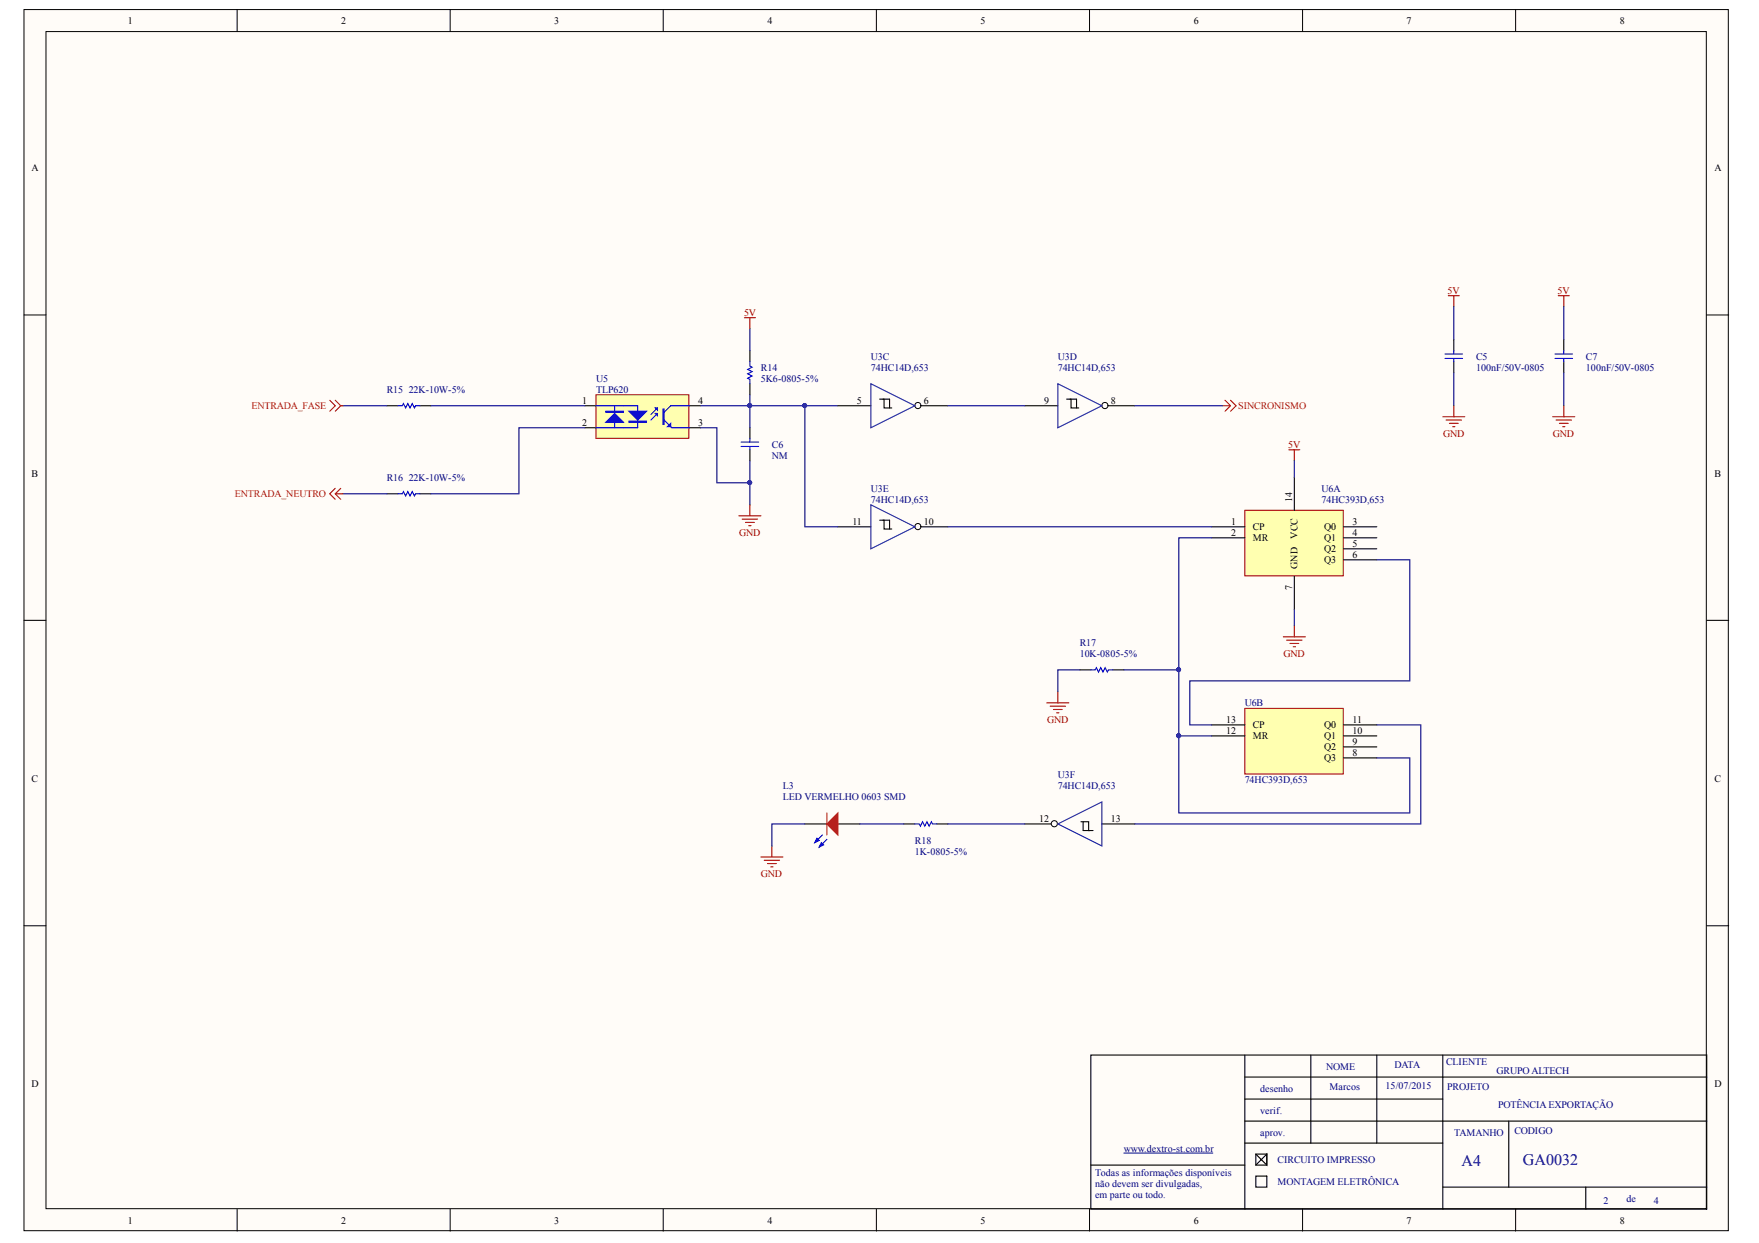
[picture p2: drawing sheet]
<svg xmlns="http://www.w3.org/2000/svg" width="297mm" height="210mm" viewBox="0 0 297 210" stroke-linecap="round" stroke-linejoin="round" font-family="sans-serif">
<g fill="#fffcf8" stroke="#000" stroke-width=".17">
<path d="M4.1 1.6h287.8v206.2h-287.8z"/>
<path d="M7.8 5.3h280.3v198.8h-280.3z"/>
</g>
<g fill="none" stroke="#000" stroke-width=".17">
<path d="M40 1.6v3.7M76 1.6v3.7M112 1.6v3.7M148 1.6v3.7M184 1.6v3.7M220 1.6v3.7M255.9 1.6v3.7M4.1 53.2h3.7M288.2 53.2h3.7M4.1 104.8h3.7M288.2 104.8h3.7M4.1 156.3h3.7"/>
<path d="M288.2 156.3h3.7M40 204.2v3.7M76 204.2v3.7M112 204.2v3.7M148 204.2v3.7M184 204.2v3.7M220 204.2v3.7M255.9 204.2v3.7"/>
</g>
<g fill="none" stroke="#000" stroke-width=".19">
<path d="M65.3 68.5h1.9M70.9 68.5h1.9M65.3 83.4h1.9M70.9 83.4h1.9M184.2 178.2h104v26h-104zM210.2 178.2v26M221.4 178.2v14.8M232.5 178.2v14.8M243.6 178.2v26M184.2 196.7h26M210.2 181.9h78M210.2 185.6h33.4"/>
<path d="M210.2 189.3h78M210.2 193h33.4M212.1 194.9h1.8v1.8h-1.8zM212.1 198.6h1.8v1.9h-1.8zM212.1 194.9l1.8 1.8v-1.8l-1.8 1.8M254.8 189.3v11.2M243.6 200.5h44.6M267.8 200.5v3.7"/>
</g>
<path d="M189.8 194.7h15" fill="none" stroke="#000080" stroke-width=".17"/>
<path d="M67.2 68.5h.7l.2-.4 .4 .8 .4-.8 .3 .8 .4-.8 .4 .8 .2-.4h.7M67.2 83.4h.7l.2-.4 .4 .8 .4-.8 .3 .8 .4-.8 .4 .8 .2-.4h.7" fill="none" stroke="#00f" stroke-width=".19"/>
<path d="M57.9 68.5h7.4M57.9 83.4h7.4" fill="none" stroke="#000080" stroke-width=".19"/>
<path d="M100.6 66.7h15.7v7.3h-15.7z" fill="#ffffb0" stroke="#800000" stroke-width=".17"/>
<path d="M126.6 59.2v1.9M98.8 68.5h1.8M98.8 72.2h1.8M116.4 68.5h1.9M116.4 72.2h1.9M126.6 64.8v1.9M126.6 72.2v1.9M126.6 76v1.8M141.5 68.5h5.6M154.5 68.5h5.6" fill="none" stroke="#000" stroke-width=".19"/>
<path d="M100.6 68.5h7.1v3.7h-7.1M103.8 68.5v.9M103.8 71.3v.9M111 69.8l-1.1 1.1M111 68.9l-1.1 1.1M112.1 70.9l1.3 1.3h3M116.4 68.5h-3.1l-1.2 1.1M125.1 74.7h3M125.1 75.4h3M126.6 61.1v.7l.4 .2-.7 .4 .7 .4-.7 .3 .7 .4-.7 .4 .3 .2v.7M126.6 74.1v.6M126.6 75.4v.6" fill="none" stroke="#00f" stroke-width=".19"/>
<g fill="#00f" stroke="#00f" stroke-width=".19">
<path d="M106.2 69.4h3l-1.5 1.5z"/>
<path d="M110.7 68.9h.3v.4z"/>
<path d="M110.7 69.8h.3v.4z"/>
<path d="M103.8 69.8l1.5 1.5h-3z"/>
<path d="M113.3 71.5v.5h-.6z"/>
<path d="M106.2 71.1h3v.2h-3z" fill-rule="evenodd"/>
<path d="M102.3 69.4h3v.2h-3z" fill-rule="evenodd"/>
<path d="M112 69.1h.1v2.6h-.1z" fill-rule="evenodd"/>
</g>
<path d="M126.6 55.5v3.7M72.8 68.5h26M98.8 72.2h-11.2v11.2h-14.8M118.3 72.2h2.8v9.3h5.5M126.6 66.7v1.8h-8.3M126.6 77.8v7.4M141.5 68.5h-14.9v3.7" fill="none" stroke="#000080" stroke-width=".19"/>
<g fill="#000080" stroke="#000080" stroke-width=".17">
<circle cx="126.6" cy="68.5" r=".33"/>
<circle cx="126.6" cy="81.5" r=".33"/>
<circle cx="135.9" cy="68.5" r=".33"/>
</g>
<path d="M125.7 53.7h1.9M126.6 53.7v1.8M124.8 87.1h3.7M125.3 87.7h2.6M125.9 88.2h1.5M126.4 88.8h.4M126.6 85.2v1.9" fill="none" stroke="#800000" stroke-width=".19"/>
<path d="M55.7 67.6l.9 .9-.9 .9M56.6 67.6l.9 .9M57.5 68.5h.4M57.5 68.5l-.9 .9M206.5 68.5h1.3M206.9 67.6l.9 .9M207.8 68.5l-.9 .9M207.8 67.6l.9 .9-.9 .9M56.6 83.4l.9 .9M56.6 82.5l-.9 .9 .9 .9M56.6 83.4h1.3M57.5 82.5l-.9 .9" fill="none" stroke="#f00" stroke-width=".19"/>
<circle cx="155" cy="68.5" r=".52" fill="#fffcf8" stroke="#000" stroke-width=".17"/>
<path d="M147.1 64.8l7.4 3.7-7.4 3.7z" fill="none" stroke="#039" stroke-width=".19"/>
<path d="M148.5 67.4h.8v1.5h1.3M149.1 67.4h1.1v1.5M173.1 68.5h5.5M186.1 68.5h5.5" fill="none" stroke="#000" stroke-width=".19"/>
<circle cx="186.6" cy="68.5" r=".52" fill="#fffcf8" stroke="#000" stroke-width=".17"/>
<path d="M178.6 64.8l7.5 3.7-7.5 3.7z" fill="none" stroke="#039" stroke-width=".19"/>
<path d="M180.1 67.4h.8v1.5h1.3M180.7 67.4h1.1v1.5M141.5 89h5.6M154.5 89h5.6" fill="none" stroke="#000" stroke-width=".19"/>
<circle cx="155" cy="88.9" r=".52" fill="#fffcf8" stroke="#000" stroke-width=".17"/>
<path d="M147.1 85.2l7.4 3.8-7.4 3.7z" fill="none" stroke="#039" stroke-width=".19"/>
<path d="M148.5 87.8h.8v1.5h1.3M149.1 87.8h1.1v1.5M173.1 139.1h5.5M186.1 139.1h5.5" fill="none" stroke="#000" stroke-width=".19"/>
<circle cx="178" cy="139.1" r=".52" fill="#fffcf8" stroke="#000" stroke-width=".17"/>
<path d="M178.6 139.1l7.5-3.7v7.5z" fill="none" stroke="#039" stroke-width=".19"/>
<path d="M135.9 139.1h3.7M141.5 139.1h3.7M152.6 139.1h1.9M158.2 139.1h1.9M182.5 138.8h1.3v1.5h.8M182.9 138.8v1.5h1.1" fill="none" stroke="#000" stroke-width=".19"/>
<path d="M135.9 68.5v20.5h5.6M160.1 68.5h13M191.6 68.5h14.9M135.9 139.1h-5.6v3.8M145.2 139.1h7.4" fill="none" stroke="#000080" stroke-width=".19"/>
<circle cx="135.9" cy="68.5" r=".33" fill="#000080" stroke="#000080" stroke-width=".17"/>
<path d="M154.5 139.1h.7l.2 .4 .4-.7 .4 .7 .3-.7 .4 .7 .4-.7 .2 .3h.7M138.9 141l-1.3 1.3M139.6 141.7l-1.3 1.3" fill="none" stroke="#00f" stroke-width=".19"/>
<path d="M141.5 137.3v3.7l-1.9-1.9z" fill="#f00" stroke="#f00" stroke-width=".19"/>
<g fill="#00f" stroke="#00f" stroke-width=".19">
<path d="M138 141.6l.3 .3-.7 .4z"/>
<path d="M138.7 142.3l.4 .4-.8 .3z"/>
</g>
<path d="M139.6 137.3v3.7" fill="none" stroke="#f00" stroke-width=".19"/>
<path d="M128.5 144.7h3.7M129 145.3h2.6M129.6 145.8h1.5M130.2 146.4h.3M130.3 142.9v1.8" fill="none" stroke="#800000" stroke-width=".19"/>
<path d="M210.2 86.2h16.6v11h-16.6z" fill="#ffffb0" stroke="#800000" stroke-width=".17"/>
<path d="M204.6 89h5.6M204.6 90.8h5.6M218.6 80.6v5.6M218.6 97.3v5.6M226.9 89h5.6M226.9 90.8h5.6M226.9 92.7h5.6M226.9 94.5h5.6" fill="none" stroke="#000" stroke-width=".19"/>
<path d="M210.2 119.6h16.6v11.1h-16.6z" fill="#ffffb0" stroke="#800000" stroke-width=".17"/>
<path d="M245.5 57.4v1.8M264.1 57.4v1.8M245.5 61.1v1.8M264.1 61.1v1.8M182.4 113.1h1.8M187.9 113.1h1.9M204.6 122.4h5.6M204.6 124.3h5.6M226.9 122.4h5.6M226.9 124.3h5.6M226.9 126.1h5.6M226.9 128h5.6" fill="none" stroke="#000" stroke-width=".19"/>
<g fill="none" stroke="#800000" stroke-width=".19">
<path d="M244.6 49.9h1.8M245.5 49.9v1.9M263.1 49.9h1.9M264.1 49.9v1.9M217.6 76h1.9M218.6 76v1.8M243.6 70.4h3.8M244.2 70.9h2.6M244.8 71.5h1.4M245.3 72h.4M245.5 68.5v1.9M262.2 70.4h3.7"/>
<path d="M262.8 70.9h2.6M263.3 71.5h1.5M263.9 72h.4M264.1 68.5v1.9M176.8 118.7h3.7M177.3 119.3h2.6M177.9 119.8h1.5M178.6 116.8v1.9M216.7 107.5h3.7M217.3 108.1h2.6M217.8 108.7h1.5M218.4 109.2h.4"/>
<path d="M218.6 105.7v1.8M178.5 120.4h.3"/>
</g>
<g fill="none" stroke="#000080" stroke-width=".19">
<path d="M245.5 51.8v5.6M264.1 51.8v5.6M218.6 77.8v2.8M245.5 62.9v5.6M264.1 62.9v5.6M160.1 89h44.5M204.6 90.8h-5.5v46.5h39v-9.3h-5.6M232.5 94.5h5.6v20.5h-37.2v7.4h3.7M182.4 113.1h-3.8v3.7M189.8 113.1h9.3M218.6 102.9v2.8M160.1 139.1h13"/>
<path d="M199.1 124.3h5.5M232.5 122.4h7.4v16.7h-48.3"/>
</g>
<g fill="#000080" stroke="#000080" stroke-width=".17">
<circle cx="199" cy="124.2" r=".33"/>
<circle cx="199" cy="113.1" r=".33"/>
</g>
<path d="M244 59.8h3M245.5 59.2v.6M262.6 59.8h3M264.1 59.2v.6M244 60.5h3M245.5 60.5v.6M262.6 60.5h3M264.1 60.5v.6M184.2 113.1h.8l.1-.4 .4 .8 .4-.8 .4 .8 .3-.8 .4 .8 .2-.4h.7" fill="none" stroke="#00f" stroke-width=".19"/>
<g font-size="2.7" fill="#000080">
<text x="246.8" y="196.9">A4</text>
<text x="257.2" y="196.8">GA0032</text>
</g>
<g font-size="1.7">
<text x="21.6" y="4">1</text>
<text x="57.6" y="4">2</text>
<text x="93.6" y="4">3</text>
<text x="129.6" y="4">4</text>
<text x="165.5" y="4">5</text>
<text x="201.6" y="4">6</text>
<text x="237.5" y="4">7</text>
<text x="273.6" y="4">8</text>
<text x="5.3" y="28.9">A</text>
<text x="289.5" y="28.9">A</text>
<text x="98.3" y="68.1">1</text>
<text x="98.3" y="71.9">2</text>
<text x="117.9" y="68.1">4</text>
<text x="117.9" y="71.9">3</text>
<text x="144.7" y="68.1">5</text>
<text x="156" y="68.1">6</text>
<text x="176.4" y="68.1">9</text>
<text x="187.6" y="68.1">8</text>
<text x="5.3" y="80.5">B</text>
<text x="289.5" y="80.5">B</text>
<text x="143.9" y="88.6">11</text>
<text x="156" y="88.6">10</text>
<text x="207.9" y="88.6">1</text>
<text x="211.5" y="89.5">CP</text>
<text x="218.2" y="84.7" transform="rotate(-90 218.2 84.7)">14</text>
<text x="223.6" y="89.5">Q0</text>
<text x="228.4" y="88.6">3</text>
<text x="207.9" y="90.4">2</text>
<text x="211.5" y="91.4">MR</text>
<text x="219.1" y="90.9" transform="rotate(-90 219.1 90.9)">VCC</text>
<text x="223.6" y="91.4">Q1</text>
<text x="223.6" y="93.2">Q2</text>
<text x="223.6" y="95.1">Q3</text>
<text x="228.4" y="90.4">4</text>
<text x="228.4" y="92.3">5</text>
<text x="228.4" y="94.2">6</text>
<text x="218.2" y="99.6" transform="rotate(-90 218.2 99.6)">7</text>
<text x="219.1" y="96" transform="rotate(-90 219.1 96)">GND</text>
<text x="207.1" y="122">13</text>
<text x="207.1" y="123.9">12</text>
<text x="211.5" y="122.9">CP</text>
<text x="211.5" y="124.8">MR</text>
<text x="223.6" y="122.9">Q0</text>
<text x="223.6" y="124.8">Q1</text>
<text x="228.4" y="122">11</text>
<text x="228.4" y="123.9">10</text>
<text x="228.4" y="125.7">9</text>
<text x="223.6" y="126.7">Q2</text>
<text x="223.6" y="128.5">Q3</text>
<text x="228.4" y="127.6">8</text>
<text x="5.3" y="132.1">C</text>
<text x="289.5" y="132.1">C</text>
<text x="175.5" y="138.7">12</text>
<text x="187.6" y="138.7">13</text>
<text x="5.3" y="183.6">D</text>
<text x="289.5" y="183.6">D</text>
<text x="21.6" y="206.6">1</text>
<text x="57.6" y="206.6">2</text>
<text x="93.6" y="206.6">3</text>
<text x="129.6" y="206.6">4</text>
<text x="165.5" y="206.6">5</text>
<text x="201.6" y="206.6">6</text>
<text x="237.5" y="206.6">7</text>
<text x="273.6" y="206.6">8</text>
</g>
<g font-size="1.7" fill="#800000">
<text x="125.6" y="53.3">5V</text>
<text x="244.4" y="49.6">5V</text>
<text x="263" y="49.6">5V</text>
<text x="217.5" y="75.6">5V</text>
<text x="243.7" y="73.7">GND</text>
<text x="262.2" y="73.7">GND</text>
<text x="124.8" y="90.4">GND</text>
<text x="216.8" y="110.9">GND</text>
<text x="176.9" y="122">GND</text>
<text x="128.5" y="148">GND</text>
</g>
<g font-size="1.7" fill="#000080">
<text x="100.7" y="64.4">U5</text>
<text x="128.5" y="62.6">R14</text>
<text x="128.5" y="64.4">5K6-0805-5%</text>
<text x="147.1" y="60.7">U3C</text>
<text x="147.1" y="62.6">74HC14D,653</text>
<text x="178.6" y="60.7">U3D</text>
<text x="178.6" y="62.6">74HC14D,653</text>
<text x="249.3" y="60.7">C5</text>
<text x="249.3" y="62.6">100nF/50V-0805</text>
<text x="267.8" y="60.7">C7</text>
<text x="267.8" y="62.6">100nF/50V-0805</text>
<text x="65.3" y="66.3">R15</text>
<text x="69" y="66.3">22K-10W-5%</text>
<text x="100.7" y="66.3">TLP620</text>
<text x="130.4" y="75.6">C6</text>
<text x="130.4" y="77.4">NM</text>
<text x="65.3" y="81.1">R16</text>
<text x="69" y="81.1">22K-10W-5%</text>
<text x="147.1" y="83">U3E</text>
<text x="223.2" y="83">U6A</text>
<text x="147.1" y="84.9">74HC14D,653</text>
<text x="223.2" y="84.9">74HC393D,653</text>
<text x="182.3" y="109">R17</text>
<text x="182.3" y="110.9">10K-0805-5%</text>
<text x="210.2" y="119.2">U6B</text>
<text x="178.6" y="131.3">U3F</text>
<text x="132.2" y="133.2">L3</text>
<text x="132.2" y="135">LED VERMELHO 0603 SMD</text>
<text x="178.6" y="133.2">74HC14D,653</text>
<text x="210.2" y="132.2">74HC393D,653</text>
<text x="154.5" y="142.5">R18</text>
<text x="154.5" y="144.3">1K-0805-5%</text>
<text x="244.2" y="179.9">CLIENTE</text>
<text x="212.8" y="184.3">desenho</text>
<text x="223.9" y="180.6">NOME</text>
<text x="224.5" y="184.1">Marcos</text>
<text x="234" y="183.9">15/07/2015</text>
<text x="235.5" y="180.4">DATA</text>
<text x="244.4" y="184.1">PROJETO</text>
<text x="252.7" y="181.3">GRUPO ALTECH</text>
<text x="212.8" y="188.1">verif.</text>
<text x="212.8" y="191.8">aprov.</text>
<text x="245.5" y="191.8">TAMANHO</text>
<text x="253" y="187.1">POTÊNCIA EXPORTAÇÃO</text>
<text x="255.8" y="191.5">CODIGO</text>
<text x="189.8" y="194.6">www.dextro-st.com.br</text>
<text x="215.8" y="196.4">CIRCUITO IMPRESSO</text>
<text x="185" y="198.6">Todas as informações disponíveis</text>
<text x="185" y="200.5">não devem ser divulgadas,</text>
<text x="185" y="202.3">em parte ou todo.</text>
<text x="215.8" y="200.1">MONTAGEM ELETRÔNICA</text>
<text x="270.8" y="203.3">2</text>
<text x="274.7" y="202.9">de</text>
<text x="279.3" y="203.3">4</text>
</g>
<g font-size="1.7" fill="#f00">
<text x="42.4" y="69.1">ENTRADA_FASE</text>
<text x="209.1" y="69.1">SINCRONISMO</text>
<text x="39.7" y="83.9">ENTRADA_NEUTRO</text>
</g>
</svg>
